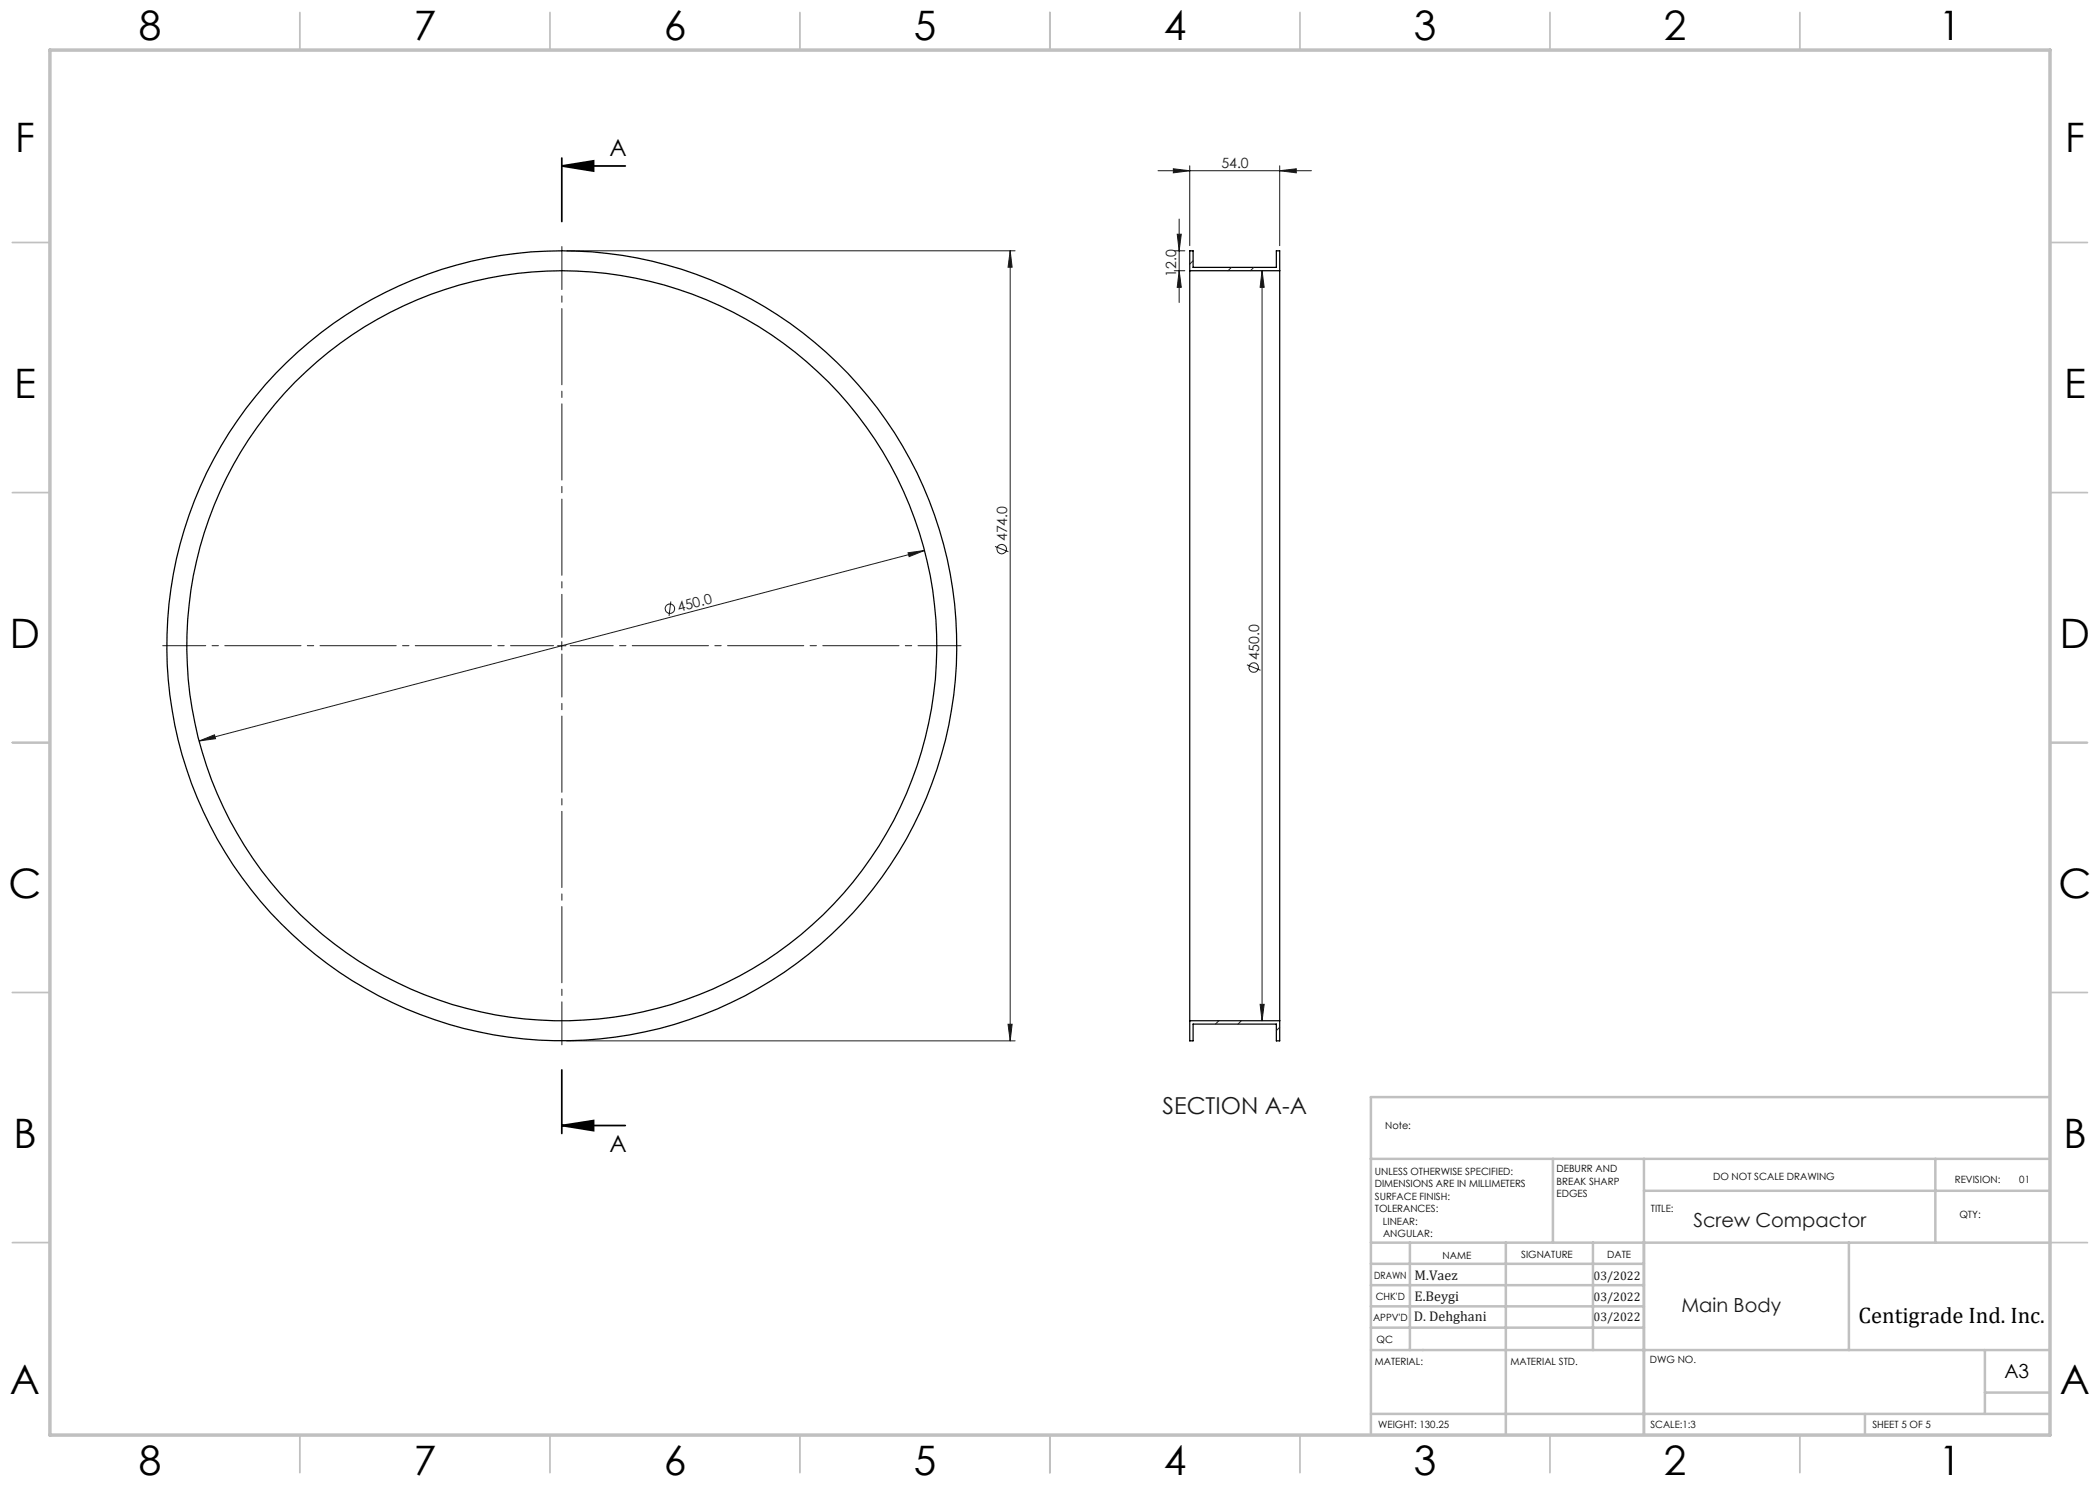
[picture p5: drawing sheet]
<svg xmlns="http://www.w3.org/2000/svg" width="420mm" height="297mm" viewBox="0 0 420 297" stroke-linecap="round" stroke-linejoin="round" font-family="sans-serif">
<g fill="none" stroke="#191924" stroke-width=".2">
<path d="M231.6 34.1h30.7M234.7 33.8l3.2 .3-3.2 .5zM237.9 33.2v15.9M255.9 34.1l3.4-.3v.8zM255.9 33.2v15.9M113.3 50.2h89.7M202 50.2v158M202 50.2l.4 3.2h-.8zM234.8 54.1h2.2M234.8 50.2h2.2M235.4 46.8h.9l-.5 3.4zM235.8 54.1l.5 3.4h-.9z"/>
<path d="M235.8 43.8v16.7M252.4 54.1l.4 3.4h-.8zM252.4 54.1v150M181.6 110.6l3.3-.5-3.1 1.2zM184.9 110.1l-145.1 38.1M199 109.3l2.7 1M111.5 129.1h1.7M112.4 128.3v1.7M134.2 120.3l-.4 2.9M249.4 133l2.7 1.1M39.8 148.2l3.1-1.2 .2 .7zM113.3 208.2h89.7"/>
<path d="M201.6 204.9h.8l-.4 3.3zM252 200.9h.8l-.4 3.2z"/>
<circle cx="200.4" cy="109.8" r=".95"/>
<circle cx="134" cy="121.7" r=".95"/>
<circle cx="250.7" cy="133.5" r=".94"/>
</g>
<path d="M112.4 33.2h12.7M112.4 31.6v12.7M112.4 33.2l6.3-1v2zM112.4 214v12.7M112.4 225.1h12.7M112.4 225.1l6.3-1v2z" fill="none" stroke="#000" stroke-width=".35"/>
<path d="M110.7 129.1h-78.2M112.4 127.5v-78.2M112.4 130.8v78.2M114 129.1h78.2" fill="none" stroke="#191924" stroke-width=".2" stroke-dasharray="15.2 1.3 1.3 1.3" stroke-dashoffset="6.6"/>
<g fill="none" stroke="#c0c0c0" stroke-width=".35">
<path d="M60 2.5v7.5M110 2.5v7.5M160 2.5v7.5M210 2.5v7.5M260 2.5v7.5M310 2.5v7.5M360 2.5v7.5M2.5 48.5h7.5M410 48.5h7.5M2.5 98.5h7.5M410 98.5h7.5M2.5 148.5h7.5"/>
<path d="M410 148.5h7.5M2.5 198.5h7.5M410 198.5h7.5M2.5 248.5h7.5M410 248.5h7.5M60 287v7.5M110 287v7.5M160 287v7.5M210 287v7.5M260 287v7.5M310 287v7.5M360 287v7.5"/>
</g>
<g fill="none" stroke="#c0c0c0" stroke-width=".5">
<path d="M410 219.4h-135.8v67.4M274.2 231.8h135.8M310.6 231.8v16.7M328.8 231.8v55.2M328.8 238.2h81.2M387.1 231.8v16.7M274.2 248.5h135.8M274.2 257h54.6M274.2 252.8h54.6M282 248.5v21.5M301.2 248.5v38.3M318.6 248.5v21.5"/>
<path d="M369.8 248.5v21.5M274.2 265.5h54.6M274.2 261.3h54.6M274.2 270h135.8M397 270v12.8M397 278.5h13M274.2 282.8h135.8M373 282.8v4.2"/>
</g>
<path d="M10 10h400v277h-400z" fill="none" stroke="#c0c0c0" stroke-width=".7"/>
<path d="M112.4 33.2l6.3-1v2zM112.4 225.1l6.3-1v2z" fill="#000"/>
<g fill="#191924">
<path d="M255.9 34.1l3.4-.3v.8zM234.7 33.8l3.2 .3-3.2 .5z"/>
<path d="M39.8 148.2l3.3-.5-.2-.7zM181.6 110.6l.2 .7 3.1-1.2z"/>
<path d="M235.8 54.1l.5 3.4h-.9zM235.4 46.8h.9l-.5 3.4zM252 200.9h.8l-.4 3.2zM252.4 54.1l.4 3.4h-.8z"/>
<path d="M202 50.2l.4 3.2h-.8zM201.6 204.9h.8l-.4 3.3z"/>
</g>
<g fill="none" stroke="#000" stroke-width=".25">
<path d="M237.9 54.1v150M237.9 54.1v-3.9h.7v3.3h16.7v-3.3h.6v3.9M237.9 54.1h18M255.9 54.1v150M237.9 204.1v4.1h.7v-3.4h16.7v3.4h.6v-4.1M237.9 204.1h18"/>
<circle cx="112.4" cy="129.1" r="75"/>
<circle cx="112.4" cy="129.2" r="79"/>
</g>
<path d="M238.6 52.2l-.7 .6M246.3 53.5l-.7 .6M250.8 53.5l-.7 .6M243.8 204.1l-.7 .7M248.2 204.1l-.6 .7M255.9 205.5l-.6 .6" fill="none" stroke="#191924" stroke-width=".2"/>
<g font-size="8.1">
<text x="27.8" y="8">8</text>
<text x="82.8" y="8">7</text>
<text x="132.8" y="8">6</text>
<text x="182.8" y="8">5</text>
<text x="232.8" y="8">4</text>
<text x="282.8" y="8">3</text>
<text x="332.8" y="8">2</text>
<text x="387.8" y="8">1</text>
<text x="3" y="30.4">F</text>
<text x="413" y="30.4">F</text>
<text x="2.8" y="79.6">E</text>
<text x="412.8" y="79.6">E</text>
<text x="2" y="129.6">D</text>
<text x="412" y="129.6">D</text>
<text x="1.7" y="179.6">C</text>
<text x="411.7" y="179.6">C</text>
<text x="2.7" y="229.6">B</text>
<text x="412.7" y="229.6">B</text>
<text x="2" y="278.9">A</text>
<text x="412" y="278.9">A</text>
<text x="27.8" y="295">8</text>
<text x="82.8" y="295">7</text>
<text x="132.8" y="295">6</text>
<text x="182.8" y="295">5</text>
<text x="232.8" y="295">4</text>
<text x="282.8" y="295">3</text>
<text x="332.8" y="295">2</text>
<text x="387.8" y="295">1</text>
</g>
<g font-size="4.7">
<text x="121.9" y="31.3">A</text>
<text x="121.9" y="230.4">A</text>
</g>
<text font-size="4.7" fill="#191924" x="232.5" y="222.9">SECTION A-A</text>
<text font-size="4.5" x="371.7" y="264.6">Centigrade Ind. Inc.</text>
<g font-size="3.9" fill="#191924">
<text x="338.7" y="245.3">Screw Compactor</text>
<text x="336.3" y="262.3">Main Body</text>
</g>
<text font-size="3.9" x="400.9" y="275.5">A3</text>
<g font-size="2.8" fill="#191924">
<text x="244.3" y="33.5">54.0</text>
<text x="235.2" y="55.3" transform="rotate(-90 235.2 55.3)">12.0</text>
<text x="201.4" y="108.2" transform="rotate(-90 201.4 108.2)">474.0</text>
<text x="135.8" y="122.4" transform="rotate(-15 135.8 122.4)">450.0</text>
<text x="251.8" y="131.9" transform="rotate(-90 251.8 131.9)">450.0</text>
<text x="282.9" y="255.9">M.Vaez</text>
<text x="282.9" y="260.1">E.Beygi</text>
<text x="282.8" y="264.2">D. Dehghani</text>
</g>
<g font-size="2.5" fill="#191924">
<text x="318.7" y="255.9">03/2022</text>
<text x="318.7" y="260.1">03/2022</text>
<text x="318.7" y="264.2">03/2022</text>
</g>
<g font-size="2">
<text x="277" y="225.8">Note:</text>
<text x="275" y="234.9">UNLESS OTHERWISE SPECIFIED:</text>
<text x="275" y="237.4">DIMENSIONS ARE IN MILLIMETERS</text>
<text x="275" y="239.9">SURFACE FINISH:</text>
<text x="311.3" y="234.5">DEBURR AND</text>
<text x="311.3" y="237">BREAK SHARP</text>
<text x="311.3" y="239.5">EDGES</text>
<text x="342.6" y="236">DO NOT SCALE DRAWING</text>
<text x="391" y="236.6">REVISION:</text>
<text x="403.9" y="236.6">01</text>
<text x="275" y="242.4">TOLERANCES:</text>
<text x="276.6" y="244.9">LINEAR:</text>
<text x="330.2" y="242.4">TITLE:</text>
<text x="391.9" y="243.7">QTY:</text>
<text x="276.6" y="247.4">ANGULAR:</text>
<text x="288.5" y="251.7">NAME</text>
<text x="304.2" y="251.7">SIGNATURE</text>
<text x="321.4" y="251.7">DATE</text>
<text x="274.8" y="255.9">DRAWN</text>
<text x="275.1" y="260.1">CHK'D</text>
<text x="274.6" y="264.2">APPV'D</text>
<text x="275.3" y="268.5">QC</text>
<text x="275" y="273">MATERIAL:</text>
<text x="302.1" y="273">MATERIAL STD.</text>
<text x="330" y="272.5">DWG NO.</text>
<text x="275.6" y="285.6">WEIGHT: 130.25</text>
<text x="330.1" y="285.6">SCALE:1:3</text>
<text x="374.5" y="285.6">SHEET 5 OF 5</text>
</g>
</svg>
